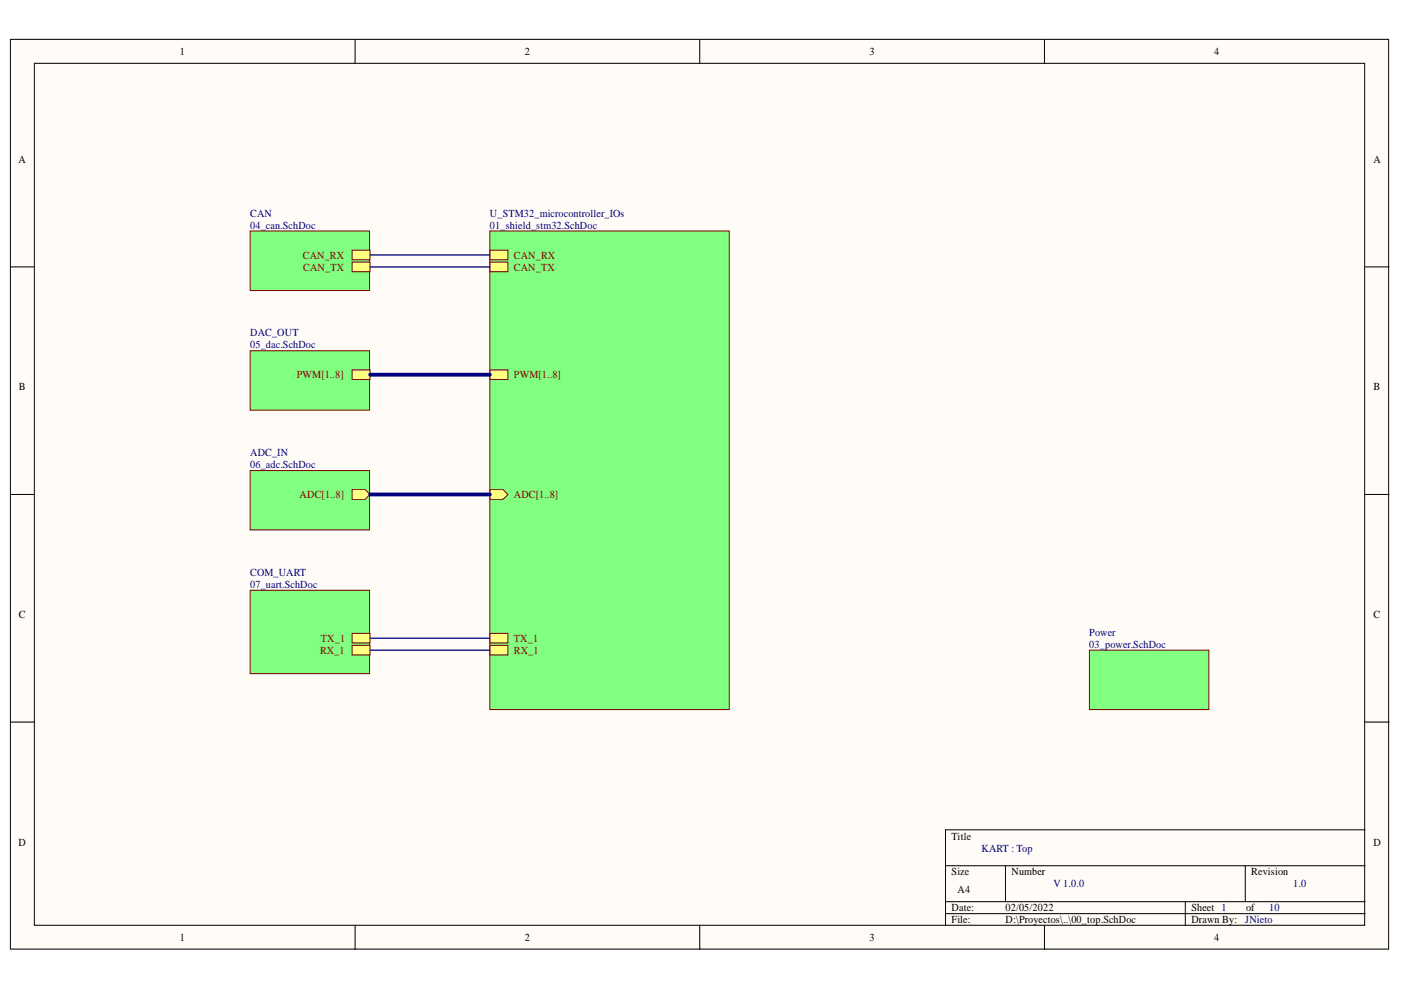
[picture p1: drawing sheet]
<svg xmlns="http://www.w3.org/2000/svg" width="297mm" height="210mm" viewBox="0 0 297 210" stroke-linecap="round" stroke-linejoin="round" font-family="sans-serif">
<g fill="#fffcf8" stroke="#000" stroke-width=".21">
<path d="M2.2 8.3h292.2v192.9h-292.2z"/>
<path d="M7.3 13.4h282v182.8h-282z"/>
</g>
<g fill="none" stroke="#000" stroke-width=".21">
<path d="M75.3 8.3v5.1M148.4 8.3v5.1M221.4 8.3v5.1M2.2 56.6h5.1M289.4 56.6h5.1M2.2 104.8h5.1M289.4 104.8h5.1M2.2 153.1h5.1M289.4 153.1h5.1M289.4 175.9h-88.9v20.4M75.3 196.3v5M148.4 196.3v5"/>
<path d="M200.5 183.6h88.9M200.5 191.2h88.9M200.5 193.7h88.9M213.2 183.6v7.6M221.4 196.3v5M251.3 191.2v5.1M264 183.6v7.6"/>
</g>
<path d="M103.9 49h50.7v101.4h-50.7z" fill="#80ff80" stroke="#800000" stroke-width=".21"/>
<path d="M103.9 53h3.8v2.1h-3.8z" fill-rule="evenodd" fill="#ffff80"/>
<path d="M103.9 53h3.8v2.1h-3.8z" fill="none" stroke="#800000" stroke-width=".21"/>
<path d="M103.9 55.6h3.8v2h-3.8z" fill-rule="evenodd" fill="#ffff80"/>
<path d="M103.9 55.6h3.8v2h-3.8z" fill="none" stroke="#800000" stroke-width=".21"/>
<path d="M103.9 78.4h3.8v2.1h-3.8z" fill-rule="evenodd" fill="#ffff80"/>
<path d="M103.9 78.4h3.8v2.1h-3.8z" fill="none" stroke="#800000" stroke-width=".21"/>
<path d="M103.9 103.8h2.8l1 1-1 1.1h-2.8z" fill-rule="evenodd" fill="#ffff80"/>
<path d="M103.9 103.8h2.8l1 1-1 1.1h-2.8z" fill="none" stroke="#800000" stroke-width=".21"/>
<path d="M103.9 134.3h3.8v2h-3.8z" fill-rule="evenodd" fill="#ffff80"/>
<path d="M103.9 134.3h3.8v2h-3.8z" fill="none" stroke="#800000" stroke-width=".21"/>
<path d="M103.9 136.8h3.8v2.1h-3.8z" fill-rule="evenodd" fill="#ffff80"/>
<path d="M103.9 136.8h3.8v2.1h-3.8z" fill="none" stroke="#800000" stroke-width=".21"/>
<g fill="#80ff80" stroke="#800000" stroke-width=".21">
<path d="M231 137.9h25.3v12.5h-25.3z"/>
<path d="M53 49h25.4v12.6h-25.4z"/>
</g>
<path d="M74.6 53h3.9v2.1h-3.9z" fill-rule="evenodd" fill="#ffff80"/>
<path d="M74.6 53h3.9v2.1h-3.9z" fill="none" stroke="#800000" stroke-width=".21"/>
<path d="M74.6 55.6h3.9v2h-3.9z" fill-rule="evenodd" fill="#ffff80"/>
<path d="M74.6 55.6h3.9v2h-3.9z" fill="none" stroke="#800000" stroke-width=".21"/>
<path d="M53 74.4h25.4v12.6h-25.4z" fill="#80ff80" stroke="#800000" stroke-width=".21"/>
<path d="M74.6 78.4h3.9v2.1h-3.9z" fill-rule="evenodd" fill="#ffff80"/>
<path d="M74.6 78.4h3.9v2.1h-3.9z" fill="none" stroke="#800000" stroke-width=".21"/>
<path d="M53 99.8h25.4v12.6h-25.4z" fill="#80ff80" stroke="#800000" stroke-width=".21"/>
<path d="M74.6 103.8h2.8l1.1 1-1.1 1.1h-2.8z" fill-rule="evenodd" fill="#ffff80"/>
<path d="M74.6 103.8h2.8l1.1 1-1.1 1.1h-2.8z" fill="none" stroke="#800000" stroke-width=".21"/>
<path d="M53 125.2h25.4v17.6h-25.4z" fill="#80ff80" stroke="#800000" stroke-width=".21"/>
<path d="M74.6 134.3h3.9v2h-3.9z" fill-rule="evenodd" fill="#ffff80"/>
<path d="M74.6 134.3h3.9v2h-3.9z" fill="none" stroke="#800000" stroke-width=".21"/>
<path d="M74.6 136.8h3.9v2.1h-3.9z" fill-rule="evenodd" fill="#ffff80"/>
<path d="M74.6 136.8h3.9v2.1h-3.9z" fill="none" stroke="#800000" stroke-width=".21"/>
<path d="M78.5 54.1h25.4M78.5 56.6h25.4M78.5 135.3h25.4M78.5 137.9h25.4" fill="none" stroke="#000080" stroke-width=".26"/>
<path d="M78.5 79.4h25.4M78.5 104.8h25.4" fill="none" stroke="#000080" stroke-width=".78"/>
<g font-size="2.3">
<text x="38.2" y="11.7">1</text>
<text x="111.2" y="11.7">2</text>
<text x="184.3" y="11.7">3</text>
<text x="257.4" y="11.7">4</text>
<text x="3.9" y="34.5">A</text>
<text x="291.2" y="34.5">A</text>
<text x="4" y="82.7">B</text>
<text x="291.2" y="82.7">B</text>
<text x="4" y="131">C</text>
<text x="291.2" y="131">C</text>
<text x="3.9" y="179.3">D</text>
<text x="201.8" y="178">Title</text>
<text x="291.2" y="179.3">D</text>
<text x="201.8" y="185.6">Size</text>
<text x="214.5" y="185.6">Number</text>
<text x="265.3" y="185.6">Revision</text>
<text x="203" y="189.4">A4</text>
<text x="201.8" y="193.2">Date:</text>
<text x="201.8" y="195.8">File:</text>
<text x="213.2" y="193.2">02/05/2022</text>
<text x="213.2" y="195.8">D:\Proyectos\..\00_top.SchDoc</text>
<text x="252.6" y="193.2">Sheet 1</text>
<text x="252.6" y="195.8">Drawn By:</text>
<text x="264.2" y="193.2">of</text>
<text x="38.2" y="199.6">1</text>
<text x="111.2" y="199.6">2</text>
<text x="184.3" y="199.6">3</text>
<text x="257.4" y="199.6">4</text>
</g>
<g font-size="2.3" fill="#000080">
<text x="53" y="46">CAN</text>
<text x="103.9" y="46">U_STM32_microcontroller_IOs</text>
<text x="53" y="48.5">04_can.SchDoc</text>
<text x="103.9" y="48.5">01_shield_stm32.SchDoc</text>
<text x="53" y="71.3">DAC_OUT</text>
<text x="53" y="73.9">05_dac.SchDoc</text>
<text x="53" y="96.7">ADC_IN</text>
<text x="53" y="99.2">06_adc.SchDoc</text>
<text x="53" y="122.1">COM_UART</text>
<text x="53" y="124.7">07_uart.SchDoc</text>
<text x="231" y="134.8">Power</text>
<text x="231" y="137.3">03_power.SchDoc</text>
<text x="208.1" y="180.5">KART : Top</text>
<text x="223.3" y="188.1">V 1.0.0</text>
<text x="274.2" y="188.1">1.0</text>
<text x="264" y="195.8">JNieto</text>
<text x="269.1" y="193.2">10</text>
</g>
<g font-size="2.3" fill="#800000">
<text x="64.2" y="54.9">CAN_RX</text>
<text x="64.3" y="57.4">CAN_TX</text>
<text x="109" y="54.9">CAN_RX</text>
<text x="109" y="57.4">CAN_TX</text>
<text x="62.9" y="80.2">PWM[1..8]</text>
<text x="109" y="80.2">PWM[1..8]</text>
<text x="63.5" y="105.7">ADC[1..8]</text>
<text x="109" y="105.7">ADC[1..8]</text>
<text x="68" y="136.1">TX_1</text>
<text x="109" y="136.1">TX_1</text>
<text x="67.8" y="138.6">RX_1</text>
<text x="109" y="138.6">RX_1</text>
</g>
</svg>
